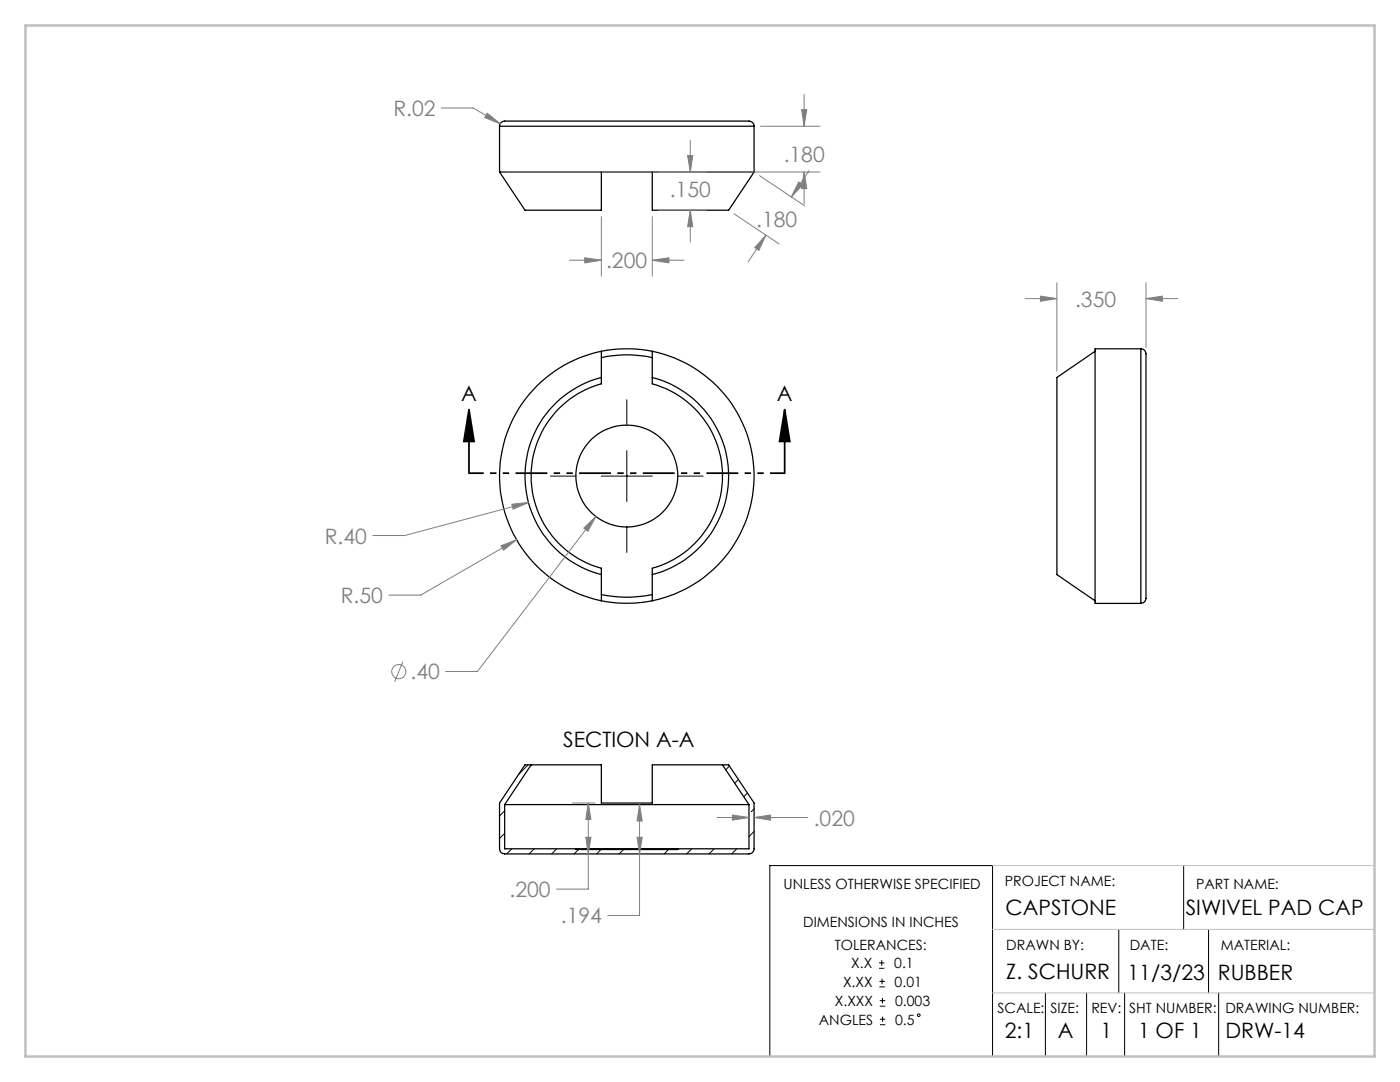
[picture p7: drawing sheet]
<svg xmlns="http://www.w3.org/2000/svg" width="279mm" height="216mm" viewBox="0 0 279 216" stroke-linecap="round" stroke-linejoin="round" font-family="sans-serif">
<g fill="none" stroke="#000" stroke-width=".25">
<path d="M99.7 25.2a1.28 1.28 0 0 1 1.8-1h43.5a18.7 18.7 0 0 1 5 .1l.4 .5 .1 .4M99.7 34.3h20.3M99.7 34.3l5.1 7.6h15.2v-7.6M99.7 25.2h50.8M99.7 25.2v9.1M120 34.3h10.2M130.2 34.3h20.3M130.2 34.3v7.6h15.2l5.1-7.6M150.5 25.2v9.1M120 75.3a20.3 20.3 0 0 0-15.2 19.7 20.3 20.3 0 0 0 15.2 19.7M120 70.1a25.4 25.4 0 0 0-20.3 24.9 25.4 25.4 0 0 0 20.3 24.9M120 70.1v5.2"/>
<path d="M120 75.3v1.3a19.1 19.1 0 0 0-14 18.4 19.1 19.1 0 0 0 14 18.4v6.5M120 70.1a26.1 26.1 0 0 1 10.2 0M120 71.4a22.9 22.9 0 0 1 10.2 0M130.2 75.3a20.3 20.3 0 0 1 15.2 19.7 20.3 20.3 0 0 1-15.2 19.7M130.2 70.1a25.4 25.4 0 0 1 20.3 24.9 25.4 25.4 0 0 1-20.3 24.9M130.2 70.1v6.5a19.1 19.1 0 0 1 14 18.4 19.1 19.1 0 0 1-14 18.4v1.3M218.5 70.1v49.8M218.5 70.1l-7.6 5.2v39.4l7.6 5.2M227.7 69.6a1.24 1.24 0 0 1 1 1.6v44a16.3 16.3 0 0 1-.2 4.7l-.3 .3-.5 .2M227.7 69.6h-9.2v.5M227.7 69.6v50.8M120 119.9a26.1 26.1 0 0 0 10.2 0"/>
<path d="M120 118.6a24.4 24.4 0 0 0 10.2 0M130.2 114.7v5.2M218.5 119.9v.5h9.2M106 152.6h-1.2l-5.1 7.6v9.2a1.08 1.08 0 0 0 1 1h48.8a1.01 1.01 0 0 0 1-1v-9.2l-5.1-7.6h-1.2M106 152.6h14v7.6h10.2v-7.6h14M106 152.6l-5.3 7.9M144.2 152.6l5.3 7.9M100.7 160.5h48.8M100.7 160.5v8.9h14.2M114.9 169.4h20.4M114.9 169.4v.1h20.4v-.1M149.5 160.5v8.9h-14.2"/>
<circle cx="125.1" cy="95" r="10.2"/>
</g>
<g fill="none" stroke="#000" stroke-width=".2">
<path d="M125.1 79.8v5M109.9 95h5M120 95h10.2M125.1 89.9v10.2M135.3 95h5M125.1 105.2v5M105.4 152.6l-1.9 1.9M145.6 152.9l-.7 .7M147.4 155.5l-.8 .8M149.2 158.3l-.8 .7M100.7 161.8l-1 1M100.7 166.3l-1 1"/>
<path d="M102.1 169.4l-1 1M106.6 169.4l-1 1M111.1 169.4l-1 1M115.5 169.5l-.9 .9M119.9 169.5l-.8 .9M124.5 169.5l-1 .9M128.9 169.5h.1M133.4 169.5l-.9 .9M138 169.4l-1 1M142.5 169.4l-1 1M147 169.4l-1 1M150 161.9h.1"/>
<path d="M150.5 161.4l-.5 .5M150.5 165.9l-1 1M236.2 172.7v12.8M175.4 193.2h1.1M175.4 192.1h1.1M175.5 196.9h1.1M175.5 195.8h1.1M175.6 199.7h1.1M176 191.6v1.1M176 195.3v1.1M176.1 199.1v1.1M208.6 198.1v12.7"/>
<path d="M216.9 198.1v12.7M223.3 185.5v12.6M224.4 198.1v12.7M241.2 185.5v12.6M243.2 198.1v12.7M153.6 210.8v-38.1h44.5v38.1M175.6 200.8h1.1M175.6 204.5h1.1M175.6 203.4h1.1M176.1 202.8v1.1"/>
<circle cx="183.3" cy="202.6" r=".28"/>
</g>
<g fill="none" stroke="#808080" stroke-width=".2">
<path d="M160.5 18.8v6.4M88.1 21.6h6.3l5.4 3.1M97.2 22.6l2.6 2.1-3.1-1.2zM101 34.3h62.7M137.2 31h1.1l-.5 3.3zM137.8 28v6.3M151.6 35l9 6.1M151.8 25.2h11.9M159.4 36.3l.8 .6-2.3 2.4zM160 21.9h1l-.5 3.3zM160.5 34.3l.5 3.3h-1zM160.5 34.3v6.4"/>
<path d="M161.5 34l-3.6 5.3M113.7 51.9h6.3M116.7 51.4l3.3 .5-3.3 .6zM120 43.2v11.9M130.2 51.9l3.3-.5v1.1zM130.2 43.2v11.9M130.2 51.9h6.3M131.4 41.9h9.5M137.8 41.9l.5 3.3h-1.1zM137.8 41.9v6.4M146.5 42.7l9 6M152.9 46.9l-1.5 3.1-.8-.6z"/>
<path d="M152.9 46.9l-3.6 5.3M204.6 59.6h6.3M207.6 59.1l3.3 .5-3.3 .5zM210.9 56.4v17.6M228.7 59.6l3.3-.5v1zM228.7 56.4v12.9M228.7 59.6h6.4M100 108.9l3.1-1.2-2.6 2.1zM102.1 100.6l3.4-.3-3.1 1.3zM103.1 107.7l-19.1 11h-6.4M105.5 100.3l-24.7 6.6h-6.4M116.5 105.4l2.4-2.4-1.6 3z"/>
<path d="M118.9 103l-23.6 31h-6.4M80.4 132l-1.6 4M114.2 160.2h4.5M116.9 167.1h1l-.5 3.3zM117.4 160.2l.5 3.3h-1zM117.4 160.2v17.2h-6.3M127.1 167.1h1.1l-.6 3.3zM127.6 160.5l.6 3.3h-1.1zM127.6 160.5v22.2h-6.3M143.1 163.1h6.4M146.2 162.6l3.3 .5-3.3 .6zM150.5 163.1l3.3-.5v1.1z"/>
<path d="M150.5 163.1h10.7"/>
<circle cx="79.6" cy="134" r="1.42"/>
</g>
<path d="M93.6 81.7l1 6.4h-2zM93.6 81.7v12.7M156.6 81.7l1 6.4h-2zM156.6 81.7v12.7" fill="none" stroke="#000" stroke-width=".35"/>
<path d="M156.6 94.4h-63" fill="none" stroke="#000" stroke-width=".35" stroke-dasharray="6.3 1.3 1.3 1.3 1.3 1.3" stroke-dashoffset="3.4" stroke-linecap="butt"/>
<path d="M198.1 172.7h76.2v12.8h-76.2M198.1 198.1h76.2" fill="none" stroke="#c0c0c0" stroke-width=".2"/>
<path d="M5.1 5.1h269.2v205.7h-269.2z" fill="none" stroke="#c0c0c0" stroke-width=".5"/>
<path d="M156.6 81.7l1 6.4h-2zM93.6 81.7l1 6.4h-2z" fill="#000"/>
<path d="M100 108.9l.5 .9 2.6-2.1zM102.1 100.6l.3 1 3.1-1.3zM116.5 105.4l.8 .6 1.6-3zM130.2 51.9l3.3-.5v1.1zM116.7 51.4l3.3 .5-3.3 .6zM137.2 31h1.1l-.5 3.3zM137.8 41.9l.5 3.3h-1.1zM152.9 46.9l-1.5 3.1-.8-.6zM159.4 36.3l.8 .6-2.3 2.4zM160 21.9h1l-.5 3.3zM160.5 34.3l.5 3.3h-1zM97.2 22.6l-.5 .9 3.1 1.2zM207.6 59.1l3.3 .5-3.3 .5zM228.7 59.6l3.3-.5v1zM146.2 162.6l3.3 .5-3.3 .6zM150.5 163.1l3.3-.5v1.1zM117.4 160.2l.5 3.3h-1zM116.9 167.1h1l-.5 3.3zM127.6 160.5l.6 3.3h-1.1zM127.1 167.1h1.1l-.6 3.3z" fill="#808080"/>
<g font-size="4.2" fill="#808080">
<text x="78.5" y="23.2">R.02</text>
<text x="156.4" y="32.4">.180</text>
<text x="133.7" y="39.2">.150</text>
<text x="150.9" y="45.3">.180</text>
<text x="120.9" y="53.5">.200</text>
<text x="214.6" y="61.2">.350</text>
<text x="64.8" y="108.5">R.40</text>
<text x="68" y="120.3">R.50</text>
<text x="81.9" y="135.5">.40</text>
<text x="162.4" y="164.7">.020</text>
<text x="101.7" y="179">.200</text>
<text x="111.9" y="184.2">.194</text>
</g>
<g font-size="4.2">
<text x="92" y="79.9">A</text>
<text x="155" y="79.9">A</text>
<text x="112.4" y="149">SECTION A-A</text>
<text x="200.7" y="182.7">CAPSTONE</text>
<text x="236.6" y="182.7">SIWIVEL PAD CAP</text>
<text x="200.8" y="195.4">Z. SCHURR</text>
<text x="225" y="195.5">11/3/23</text>
<text x="243.1" y="195.5">RUBBER</text>
<text x="200.6" y="207.1">2:1</text>
<text x="211.1" y="207.1">A</text>
<text x="219.6" y="207.1">1</text>
<text x="227.1" y="207.1">1 OF 1</text>
<text x="244.6" y="207.1">DRW-14</text>
</g>
<g font-size="2.8">
<text x="156.4" y="177.3">UNLESS OTHERWISE SPECIFIED</text>
<text x="200.5" y="176.8">PROJECT NAME:</text>
<text x="238.7" y="177.3">PART NAME:</text>
<text x="160.3" y="185">DIMENSIONS IN INCHES</text>
<text x="166.6" y="189.6">TOLERANCES:</text>
<text x="200.8" y="189.6">DRAWN BY:</text>
<text x="225.5" y="189.6">DATE:</text>
<text x="243.6" y="189.6">MATERIAL:</text>
<text x="168.2" y="196.9">X.XX</text>
<text x="169.9" y="193.2">X.X</text>
<text x="178.5" y="193.2">0.1</text>
<text x="178.5" y="196.9">0.01</text>
<text x="166.6" y="200.7">X.XXX</text>
<text x="178.6" y="200.7">0.003</text>
<text x="199.1" y="202.1">SCALE:</text>
<text x="209.6" y="202.1">SIZE:</text>
<text x="217.8" y="202.1">REV:</text>
<text x="225.3" y="202.1">SHT NUMBER:</text>
<text x="244.6" y="202.1">DRAWING NUMBER:</text>
<text x="163.4" y="204.4">ANGLES</text>
<text x="178.6" y="204.4">0.5</text>
</g>
</svg>
